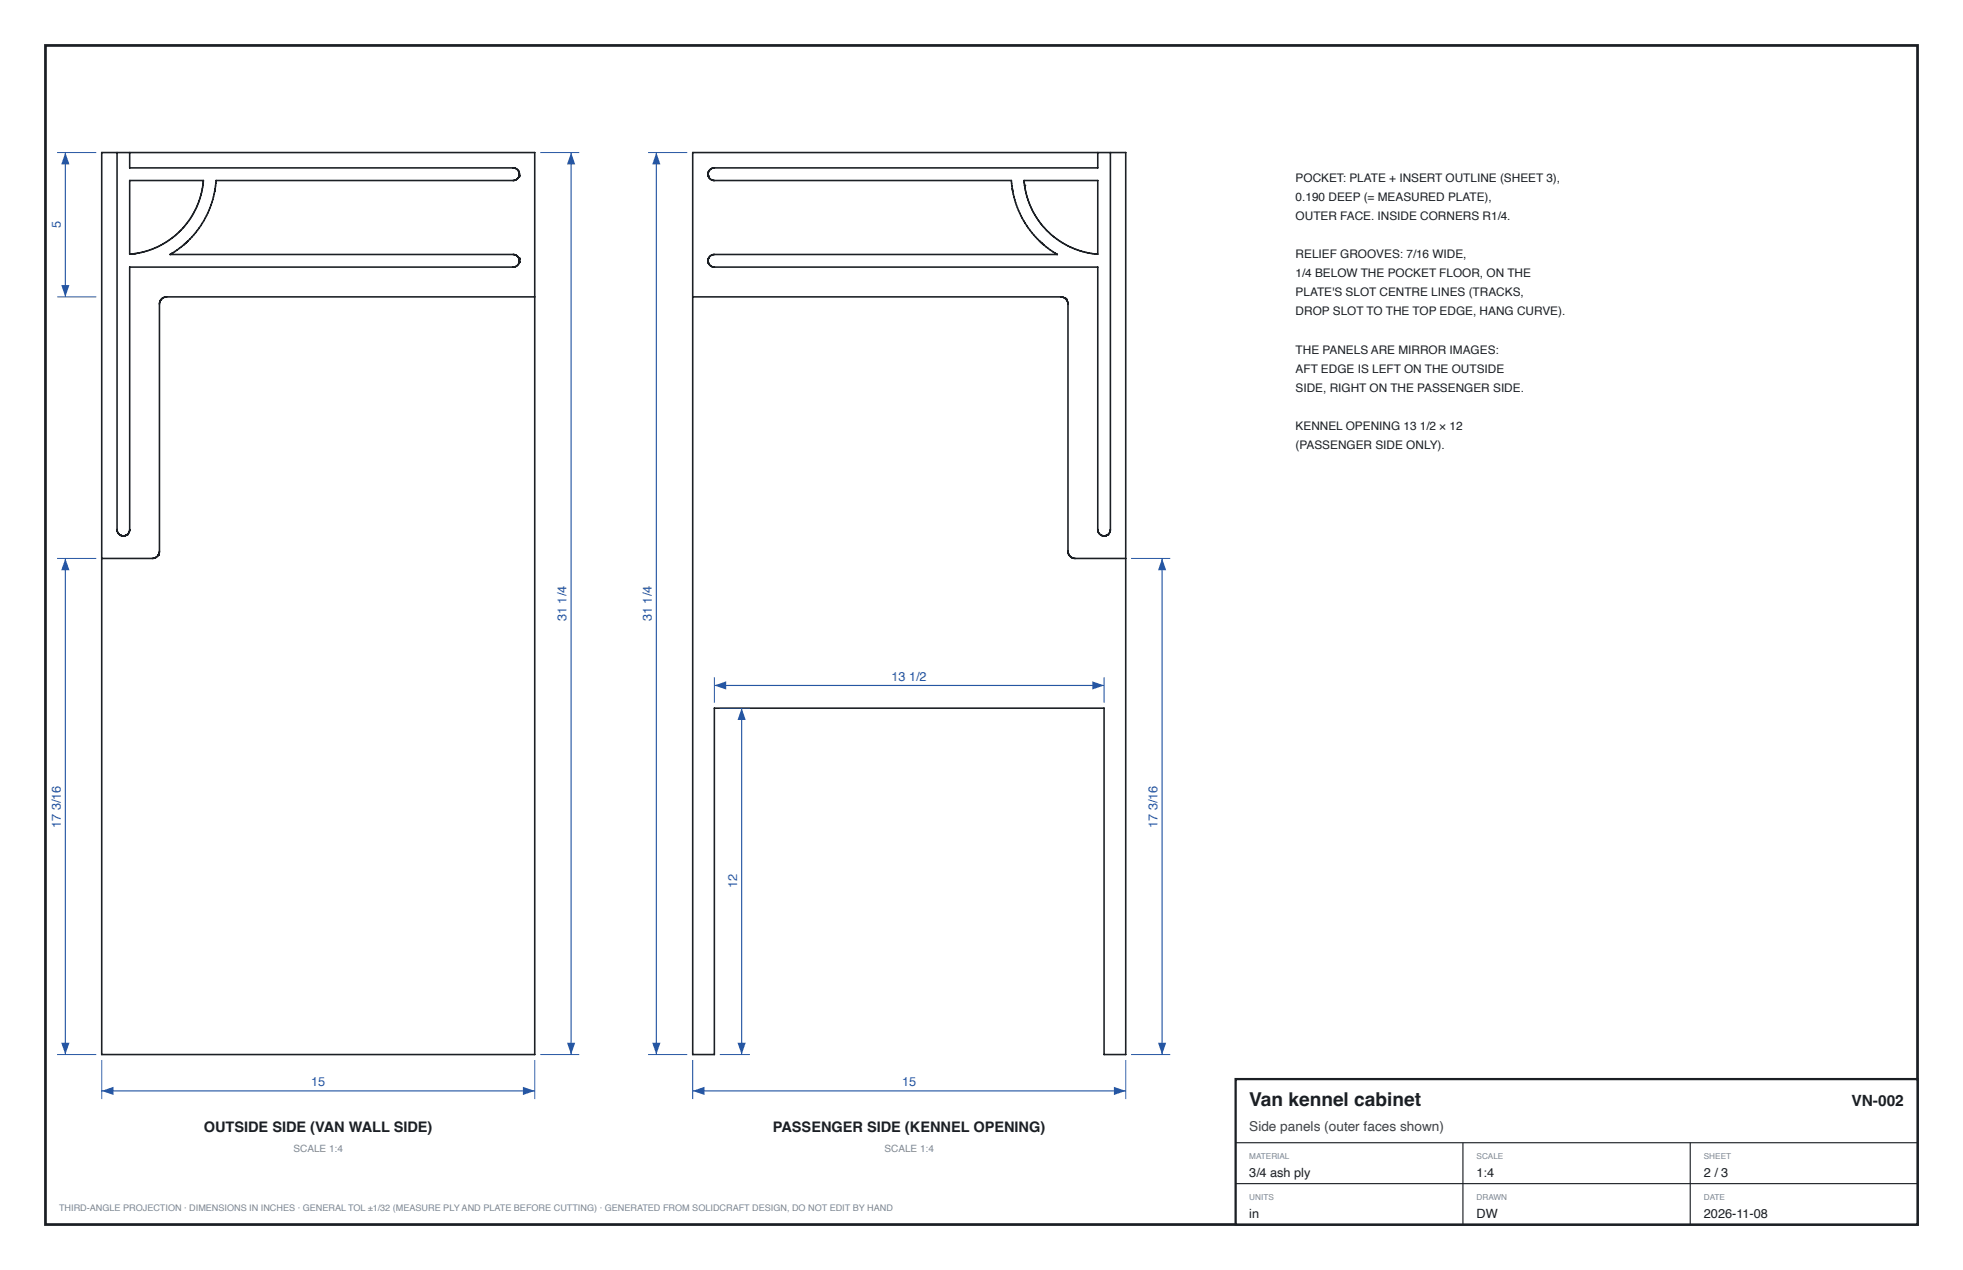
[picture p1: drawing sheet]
<svg xmlns="http://www.w3.org/2000/svg" width="432mm" height="279mm" viewBox="0 0 432 279" stroke-linecap="round" stroke-linejoin="round" font-family="sans-serif">
<g fill="none" stroke="#1b1f24" stroke-width=".35">
<path d="M22.4 33.6h95.2v198.4h-95.2zM25.7 33.6v82.9a1.39 1.39 0 0 0 2.2 1.2M28.5 33.6v3.3h84.4a1.39 1.39 0 0 1 1.3 1.7M28.5 39.7h16.2a17.7 17.7 0 0 1-16.2 16.2zM114.2 38.8h.1M114.2 38.8l-.6 .7-.7 .2h-65.4a20.4 20.4 0 0 1-10.1 16.3h75.5l.7 .2 .5 .6M114.2 38.6h.1M114.2 38.6v.2M152.4 33.6h95.2v198.4h-4.7v-76.2h-85.8v76.2h-4.7zM155.8 38.7h.1M155.8 38.7l.5 .7 .8 .3h65.4a20.4 20.4 0 0 0 10.1 16.3h-75.5a1.39 1.39 0 0 0-1.4 1.4 1.39 1.39 0 0 0 1.4 1.4h84.4v57.7a1.39 1.39 0 0 0 2.2 1.2M225.3 39.7h16.2v16.2a17.7 17.7 0 0 1-16.2-16.2z"/>
<path d="M241.5 33.6v3.3h-84.4a1.39 1.39 0 0 0-1.3 1.8M244.3 33.6v82.9l-.2 .6-.4 .6M29.6 55.8h.1M114.1 56.8h.1M114.1 56.8l.1 .1M114.2 56.9h.1M114.2 56.9v.1M114.2 57h.1M114.2 57v.1M114.2 57.7h.1M114.2 57.7a1.39 1.39 0 0 1-1.3 1.1h-84.4v57.7l-.1 .6-.5 .6M114.2 57.1h.1"/>
<path d="M114.2 57.6h.1M114.2 57.1v.5M114.2 57.6v.1M225.4 40.8h.1M117.6 65.3h-80.9a1.59 1.59 0 0 0-1.6 1.6v54.4l-.3 .8M152.4 65.3h80.9l1 .4M234.3 65.7h.1M234.3 65.7l.2 .1M234.5 65.8h.1M234.5 65.8l.3 .5 .1 .6v54.4a1.59 1.59 0 0 0 1.6 1.6h11.1M27.9 117.7h.1M243.7 117.7h.1"/>
<path d="M34.8 122.1h.1M34.8 122.1l-.4 .5-.8 .3h-11.2"/>
</g>
<path d="M22.4 233.2v8.6M117.6 233.2v8.6" fill="none" stroke="#2556a3" stroke-width=".22"/>
<path d="M22.4 240h95.2" fill="none" stroke="#2556a3" stroke-width=".25"/>
<g fill="#2556a3">
<path d="M22.4 240l2.6-.9v1.8z"/>
<path d="M115 239.1l2.6 .9-2.6 .9z"/>
</g>
<path d="M118.8 33.6h8.6M118.8 232h8.6" fill="none" stroke="#2556a3" stroke-width=".22"/>
<path d="M125.6 33.6v198.4" fill="none" stroke="#2556a3" stroke-width=".25"/>
<g fill="#2556a3">
<path d="M125.6 33.6l.9 2.6h-1.8z"/>
<path d="M124.7 229.4h1.8l-.9 2.6z"/>
</g>
<path d="M12.6 33.6h8.6M12.6 65.3h8.6" fill="none" stroke="#2556a3" stroke-width=".22"/>
<path d="M14.4 33.6v31.7" fill="none" stroke="#2556a3" stroke-width=".25"/>
<g fill="#2556a3">
<path d="M14.4 33.6l.9 2.6h-1.8z"/>
<path d="M13.5 62.7h1.8l-.9 2.6z"/>
</g>
<path d="M12.6 122.9h8.6M12.6 232h8.6" fill="none" stroke="#2556a3" stroke-width=".22"/>
<path d="M14.4 122.9v109.1" fill="none" stroke="#2556a3" stroke-width=".25"/>
<g fill="#2556a3">
<path d="M14.4 122.9l.9 2.6h-1.8z"/>
<path d="M13.5 229.4h1.8l-.9 2.6z"/>
</g>
<path d="M152.4 233.2v8.6M247.6 233.2v8.6" fill="none" stroke="#2556a3" stroke-width=".22"/>
<path d="M152.4 240h95.2" fill="none" stroke="#2556a3" stroke-width=".25"/>
<g fill="#2556a3">
<path d="M152.4 240l2.6-.9v1.8z"/>
<path d="M245 239.1l2.6 .9-2.6 .9z"/>
</g>
<path d="M142.6 33.6h8.6M142.6 232h8.6" fill="none" stroke="#2556a3" stroke-width=".22"/>
<path d="M144.4 33.6v198.4" fill="none" stroke="#2556a3" stroke-width=".25"/>
<g fill="#2556a3">
<path d="M144.4 33.6l.9 2.6h-1.8z"/>
<path d="M143.5 229.4h1.8l-.9 2.6z"/>
</g>
<path d="M157.1 149v5.6M242.9 149v5.6" fill="none" stroke="#2556a3" stroke-width=".22"/>
<path d="M157.1 150.8h85.8" fill="none" stroke="#2556a3" stroke-width=".25"/>
<g fill="#2556a3">
<path d="M157.1 150.8l2.6-.9v1.8z"/>
<path d="M240.3 149.9l2.6 .9-2.6 .9z"/>
</g>
<path d="M158.3 155.8h6.6M158.3 232h6.6" fill="none" stroke="#2556a3" stroke-width=".22"/>
<path d="M163.1 155.8v76.2" fill="none" stroke="#2556a3" stroke-width=".25"/>
<g fill="#2556a3">
<path d="M163.1 155.8l.9 2.6h-1.8z"/>
<path d="M162.2 229.4h1.8l-.9 2.6z"/>
</g>
<path d="M248.8 122.9h8.6M248.8 232h8.6" fill="none" stroke="#2556a3" stroke-width=".22"/>
<path d="M255.6 122.9v109.1" fill="none" stroke="#2556a3" stroke-width=".25"/>
<g fill="#2556a3">
<path d="M255.6 122.9l.9 2.6h-1.8z"/>
<path d="M254.7 229.4h1.8l-.9 2.6z"/>
</g>
<path d="M10 10h411.8v259.4h-411.8z" fill="none" stroke="#1b1f24" stroke-width=".6"/>
<path d="M271.8 237.4h150v32h-150z" fill="#fff" stroke="#1b1f24" stroke-width=".5"/>
<path d="M271.8 251.4h150M321.8 251.4v18M371.8 251.4v18M271.8 260.4h150" fill="none" stroke="#1b1f24" stroke-width=".25"/>
<text font-size="4.2" fill="#1b1f24" x="274.8" y="243.4">Van kennel cabinet</text>
<text font-size="3.4" fill="#1b1f24" x="407.3" y="243.4">VN-002</text>
<g font-size="3.2" fill="#1b1f24">
<text x="44.8" y="249">OUTSIDE SIDE (VAN WALL SIDE)</text>
<text x="170" y="249">PASSENGER SIDE (KENNEL OPENING)</text>
</g>
<text font-size="3" fill="#444" x="274.8" y="248.9">Side panels (outer faces shown)</text>
<g font-size="2.8" fill="#2556a3">
<text x="13.4" y="50.2" transform="rotate(-90 13.4 50.2)">5</text>
<text x="124.6" y="136.7" transform="rotate(-90 124.6 136.7)">31</text>
<text x="124.6" y="132.8" transform="rotate(-90 124.6 132.8)">1/4</text>
<text x="143.4" y="136.7" transform="rotate(-90 143.4 136.7)">31</text>
<text x="143.4" y="132.8" transform="rotate(-90 143.4 132.8)">1/4</text>
<text x="196.1" y="149.8">13</text>
<text x="200" y="149.8">1/2</text>
<text x="13.4" y="178.2" transform="rotate(-90 13.4 178.2)">3/16</text>
<text x="254.6" y="178.2" transform="rotate(-90 254.6 178.2)">3/16</text>
<text x="13.4" y="182.1" transform="rotate(-90 13.4 182.1)">17</text>
<text x="254.6" y="182.1" transform="rotate(-90 254.6 182.1)">17</text>
<text x="162.1" y="195.5" transform="rotate(-90 162.1 195.5)">12</text>
<text x="68.4" y="239">15</text>
<text x="198.4" y="239">15</text>
</g>
<g font-size="2.8" fill="#1b1f24">
<text x="274.8" y="258.9">3/4 ash ply</text>
<text x="324.8" y="258.9">1:4</text>
<text x="374.8" y="258.9">2 / 3</text>
<text x="274.8" y="267.9">in</text>
<text x="324.8" y="267.9">DW</text>
<text x="374.8" y="267.9">2026-11-08</text>
</g>
<g font-size="2.6" fill="#1b1f24">
<text x="285" y="40">POCKET: PLATE + INSERT OUTLINE (SHEET 3),</text>
<text x="285" y="44.2">0.190 DEEP (= MEASURED PLATE),</text>
<text x="285" y="48.4">OUTER FACE. INSIDE CORNERS R1/4.</text>
<text x="285" y="56.8">RELIEF GROOVES: 7/16 WIDE,</text>
<text x="285" y="61">1/4 BELOW THE POCKET FLOOR, ON THE</text>
<text x="285" y="65.2">PLATE'S SLOT CENTRE LINES (TRACKS,</text>
<text x="285" y="69.4">DROP SLOT TO THE TOP EDGE, HANG CURVE).</text>
<text x="285" y="77.8">THE PANELS ARE MIRROR IMAGES:</text>
<text x="285" y="82">AFT EDGE IS LEFT ON THE OUTSIDE</text>
<text x="285" y="86.2">SIDE, RIGHT ON THE PASSENGER SIDE.</text>
<text x="285" y="94.6">KENNEL OPENING 13</text>
<text x="312.3" y="94.6">1/2 × 12</text>
<text x="285" y="98.8">(PASSENGER SIDE ONLY).</text>
</g>
<g font-size="2.2" fill="#7b8794">
<text x="64.6" y="253.5">SCALE 1:4</text>
<text x="194.6" y="253.5">SCALE 1:4</text>
</g>
<text font-size="2" fill="#7b8794" x="13" y="266.4">THIRD-ANGLE PROJECTION · DIMENSIONS IN INCHES · GENERAL TOL ±1/32 (MEASURE PLY AND PLATE BEFORE CUTTING) · GENERATED FROM SOLIDCRAFT DESIGN, DO NOT EDIT BY HAND</text>
<g font-size="1.8" fill="#7b8794">
<text x="274.8" y="254.9">MATERIAL</text>
<text x="324.8" y="254.9">SCALE</text>
<text x="374.8" y="254.9">SHEET</text>
<text x="274.8" y="263.9">UNITS</text>
<text x="324.8" y="263.9">DRAWN</text>
<text x="374.8" y="263.9">DATE</text>
</g>
</svg>
